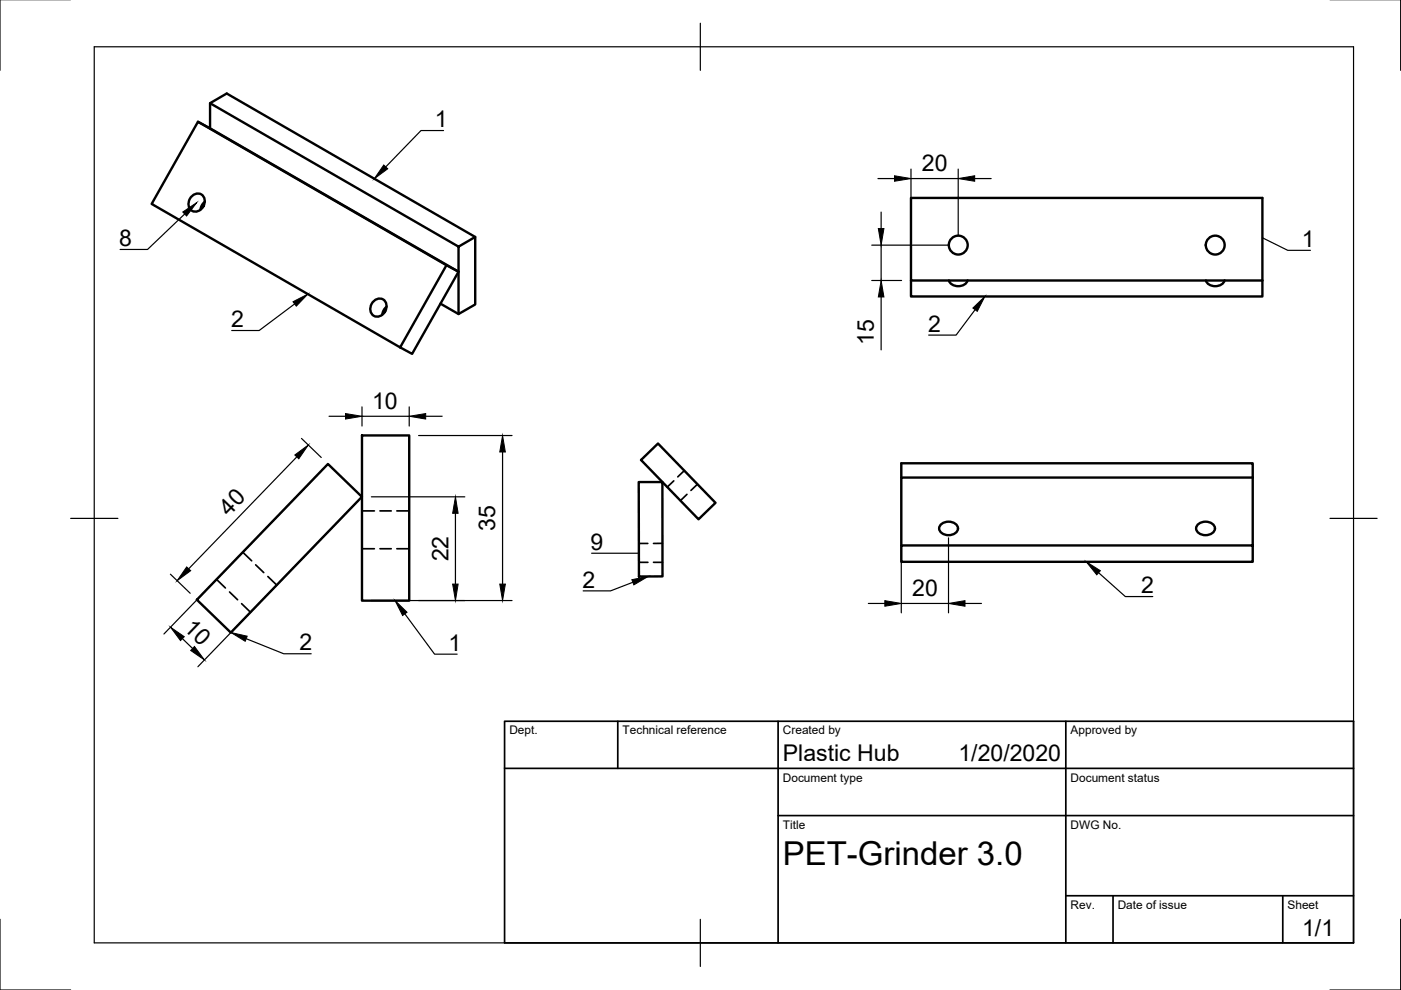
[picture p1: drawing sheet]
<svg xmlns="http://www.w3.org/2000/svg" width="297mm" height="210mm" viewBox="0 0 297 210" stroke-linecap="round" stroke-linejoin="round" font-family="sans-serif">
<!-- layer: Visible -->
<g fill="none" stroke="#000" stroke-width=".51">
<path d="M42 25.8l52.7 30.4M44.5 27.2l-2.5-1.4-9.8 17.4 55.2 31.8 9.8-17.4-2.5-1.4-9.9 17.5M44.5 27.2l52.7 30.4M44.5 27.2v-5.3l3.6-2.1 52.7 30.4M44.5 21.9l52.7 30.4M40.6 41.7a1.59 1.59 0 0 1 2.1-.5 1.59 1.59 0 0 1 .6 2.1 1.76 1.76 0 0 1-1.3 1.5 1.76 1.76 0 0 1-1.9-.8 2.19 2.19 0 0 1 .5-2.3zM43.4 42.8l-.5 .6-.4 1.1M97.2 52.3l3.6-2.1v14.4l-3.6 2zM193.1 42h74.6v17.5h-74.6zM193.1 59.5v3.4h74.6v-3.4M201.2 59.5a2.21 2.21 0 0 0 2 1.2 2.21 2.21 0 0 0 1.9-1.2M255.7 59.5a2.21 2.21 0 0 0 2 1.2 2.21 2.21 0 0 0 1.9-1.2"/>
<path d="M79.1 64a1.59 1.59 0 0 1 2.1-.5 1.59 1.59 0 0 1 .7 2 1.76 1.76 0 0 1-1.4 1.5 1.76 1.76 0 0 1-1.8-.7 2.19 2.19 0 0 1 .4-2.3zM81.9 65.1l-.5 .5-.3 1.1M93.4 64.4l3.8 2.2M69.5 98.4l7.2 6.9-27.8 28.8-7.2-6.9zM76.8 92.3h10v35.1h-10zM135.9 97.5l3.6-3.5 12.2 12.6-3.6 3.5zM135.4 102.2h5l.1 20h-5zM191.1 101.3v-3.1h74.5v3.1M199.4 111.3a2.37 2.37 0 0 1 3.6 .4 1.57 1.57 0 0 1-1.9 1.8 1.65 1.65 0 0 1-1.9-1.8zM253.9 111.3a2.37 2.37 0 0 1 3.6 .4 1.57 1.57 0 0 1-1.9 1.8 1.65 1.65 0 0 1-1.9-1.8zM265.6 101.3v17.8h-74.5v-3.5h74.5M265.6 101.3h-74.5v14.3"/>
<circle cx="203.2" cy="52" r="2"/>
<circle cx="257.7" cy="52" r="2"/>
</g>
<!-- layer: Hidden -->
<g fill="none" stroke="#000" stroke-width=".36">
<path d="M145.1 99.8l-1.4 1.3M51.5 117.1l1.9 1.8M54.2 119.8l1.7 1.6M76.8 108.3h2.6M76.8 116.3h2.6M80.6 108.3h2.4M80.6 116.3h2.4M84.1 108.3h2.7M84.1 116.3h2.7M135.4 115.2h2M135.5 119.2h1.9M138.6 119.2h1.9"/>
<path d="M140.5 115.2h-1.9M142.9 102l-1.4 1.3M145.6 104.8l-1.3 1.3M147.9 102.7l-1.4 1.3M45.9 122.8l1.9 1.9M48.7 125.5l1.7 1.7M51.2 128l1.9 1.8M56.8 122.2l1.9 1.9"/>
</g>
<!-- layer: Border -->
<path d="M0 -.1v15M297 -.1v15M20 9.9h267v190h-267zM148.5 4.9v10M15 109.9h10M282 109.9h10M0 194.9v15h15M148.5 194.9v10M297 194.9v15h-15" fill="none" stroke="#000" stroke-width=".25"/>
<!-- layer: TitleBlock -->
<path d="M107 152.9h180v47h-180zM131 152.9v10M165 152.9v47M226 152.9v47M107 162.9h180M165 172.9h122M226 189.9h61M236 189.9v10M272 189.9v10" fill="none" stroke="#000" stroke-width=".36"/>
<!-- layer: Annotations -->
<path d="M81.4 35l.8 .8-2.8 2.1zM38.8 45l2.9-2-2.1 2.8zM62.1 64l3.2-1.7-2.5 2.6zM206.3 65.3l2.5-2.4-1.6 3.1zM49 134.1l3.4 .8-.4 1.1zM83.8 127.3l2.5 2.5-.9 .7zM134 122.9l3.4-.7-3 1.8zM230.3 119.1l3 1.9-.8 .9z" fill="#000" stroke="#000" stroke-width=".21"/>
<path d="M94 27.7h-4.7l-7.5 7.7M39.2 45.4l-7.9 7.5h-5.8M267.7 50.4l5.3 2.7h4.8M62.5 64.4l-7.6 5.7h-5.8M206.7 65.7l-4 5.3h-5.8M125.4 117.3h10M52.2 135.4l8 3.2h5.8M85.8 130.1l6.3 8.6h4.8M134.2 123.5l-4.7 1.8h-5.9M232.9 121.4l5.7 5.1h5.8" fill="none" stroke="#000" stroke-width=".25"/>
<!-- layer: Dimensions -->
<g fill="none" stroke="#000" stroke-width=".25">
<path d="M186.1 37.9h3.6M193.1 35.8v21.7M193.1 37.9h10.1M203.2 35.8v14.2M206.7 37.9h3.4M184.8 52h16.3M184.8 59.5h6.4M186.8 45v3.5M186.8 52v7.5M186.8 63v11.2M62.9 96.9l-22.9 23.7M63.9 93l4.2 4"/>
<path d="M68.2 99.8l-33.4 34.6M69.8 88.3h3.5M76.8 86.3v4M76.8 88.3h10M86.8 86.3v4M88.8 92.3h19.8M90.3 88.3h3.4M106.6 95.8v28M75.4 106.8l-33.4 34.6M78.7 105.3h19.9M96.6 108.8v15M191.1 117.6v12.3"/>
<path d="M201.1 114v15.9M36.1 121.7l4.2 4.1M38.7 135.4l2.1 2.1M78.8 127.3h29.8M184.1 127.9h3.5M191.1 127.9h10M204.6 127.9h3.5"/>
</g>
<g fill="#000" stroke="#000" stroke-width=".21">
<path d="M189.7 37.3l3.4 .6-3.4 .5zM203.2 37.9l3.5-.6v1.1zM186.2 48.5h1.2l-.6 3.5zM186.8 59.5l.6 3.5h-1.2zM62.5 96.5l2.9-2.1-2 2.9zM73.3 87.7l3.5 .6-3.5 .6zM86.8 88.3l3.5-.6v1.2zM106.6 92.3l.5 3.5h-1.1zM96.6 105.3l.5 3.5h-1.1zM36.2 133l2.9 2-.8 .8zM39.6 120.2l.8 .8-2.8 2.1zM41.2 137.1l2.1 2.8-2.9-2z"/>
<path d="M96 123.8h1.1l-.5 3.5zM106 123.8h1.1l-.5 3.5zM187.6 127.4l3.5 .5-3.5 .6zM201.1 127.9l3.5-.5v1.1z"/>
</g>
<text font-size="7" x="166" y="183.4">PET-Grinder 3.0</text>
<g font-size="4.9">
<text x="92.2" y="27">1</text>
<text x="195.5" y="36.3">20</text>
<text x="25.3" y="52.2">8</text>
<text x="276" y="52.4">1</text>
<text x="49" y="69.4">2</text>
<text x="196.8" y="70.4">2</text>
<text x="185.3" y="73.2" transform="rotate(-90 185.3 73.2)">15</text>
<text x="78.9" y="86.7">10</text>
<text x="48.5" y="109.6" transform="rotate(-46 48.5 109.6)">40</text>
<text x="105" y="112.6" transform="rotate(-90 105 112.6)">35</text>
<text x="95.1" y="119" transform="rotate(-90 95.1 119)">22</text>
<text x="125.2" y="116.6">9</text>
<text x="123.5" y="124.6">2</text>
<text x="241.9" y="125.8">2</text>
<text x="193.4" y="126.4">20</text>
<text x="38.8" y="133.3" transform="rotate(44 38.8 133.3)">10</text>
<text x="63.5" y="137.9">2</text>
<text x="95.1" y="138">1</text>
<text x="166" y="161.4">Plastic Hub</text>
<text x="203.2" y="161.4">1/20/2020</text>
<text x="276.1" y="198.6">1/1</text>
</g>
<g font-size="2.5">
<text x="108" y="155.7">Dept.</text>
<text x="132" y="155.7">Technical reference</text>
<text x="166" y="155.7">Created by</text>
<text x="227" y="155.7">Approved by</text>
<text x="166" y="165.7">Document type</text>
<text x="227" y="165.7">Document status</text>
<text x="166" y="175.7">Title</text>
<text x="227" y="175.7">DWG No.</text>
<text x="227" y="192.7">Rev.</text>
<text x="237" y="192.7">Date of issue</text>
<text x="273" y="192.7">Sheet</text>
</g>
</svg>
